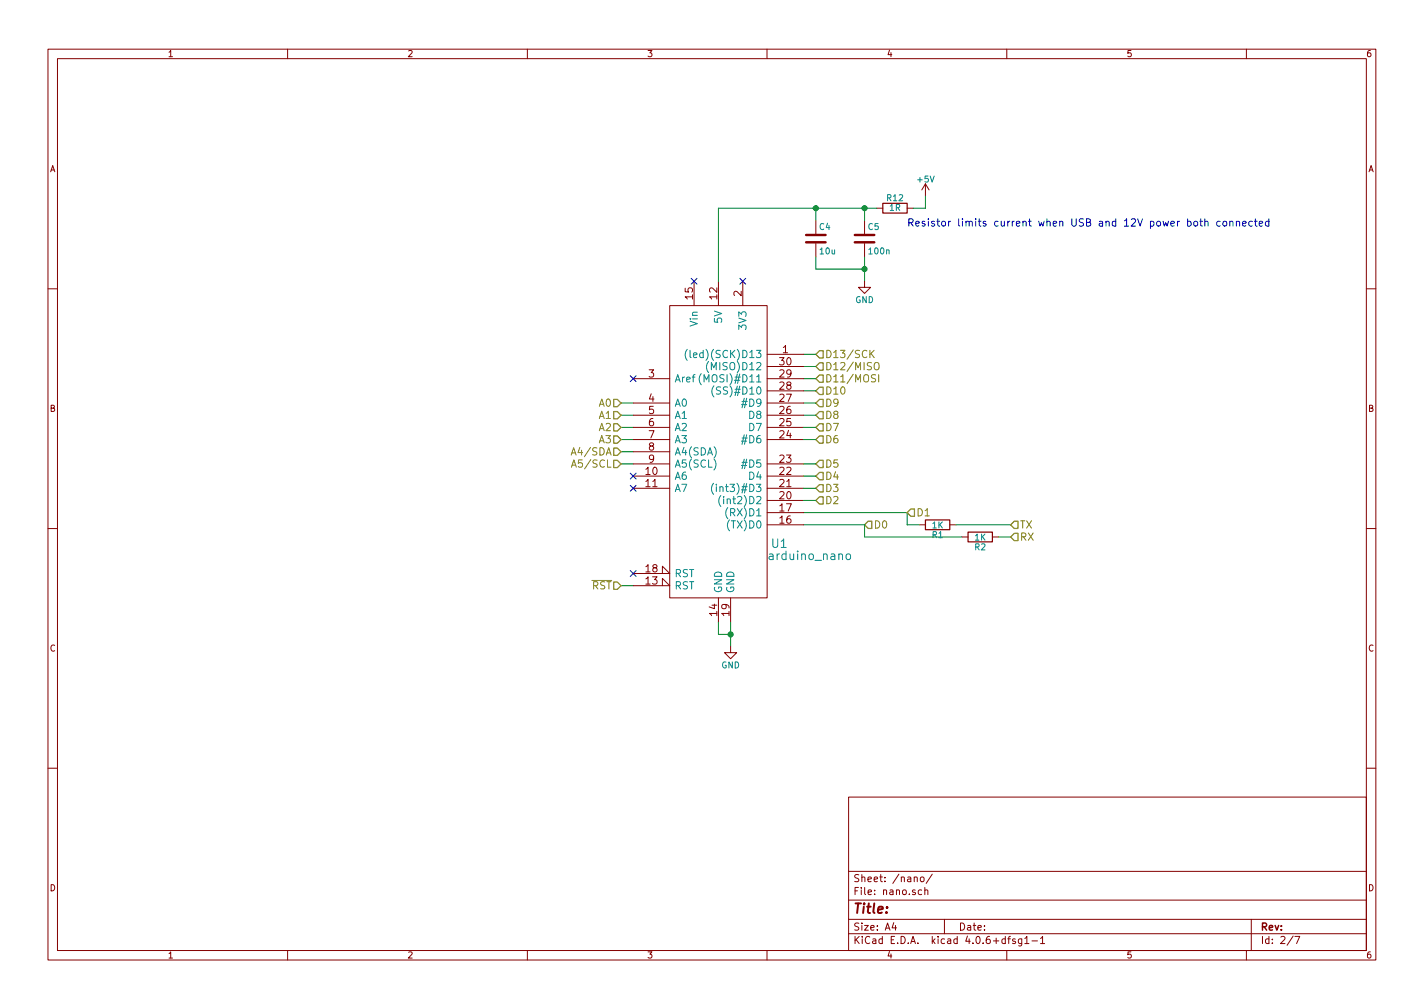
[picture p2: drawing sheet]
<svg xmlns="http://www.w3.org/2000/svg" width="297mm" height="210mm" viewBox="0 0 297 210" stroke-linecap="round" stroke-linejoin="round" font-family="sans-serif">
<g fill="none" stroke="#840000" stroke-width=".21">
<path d="M10 10.3h277v189.9h-277zM12 12.2h273v186.1h-273zM60 10.3v1.9M110 10.3v1.9M160 10.3v1.9M210 10.3v1.9M260 10.3v1.9M193 38.3l-.7 1.3M193 38.3v2.6M193 38.3l.8 1.3M144.8 58.7v5M149.9 58.7v5"/>
<path d="M154.9 58.7v5M170.2 46v2.8M170.2 50.8v2.8M180.3 58.7v1.2h1.3l-1.3 1.3-1.2-1.3h1.2M180.3 46v2.8M180.3 50.8v2.8M182.9 43.4h1.2M189.2 43.4h1.3M10 60.2h2M132.1 79h7.6M139.7 63.7h20.3v61h-20.3zM160 73.9h7.6"/>
<path d="M160 79h7.6M160 76.4h7.6M285 60.2h2M132.1 84.1h7.6M132.1 86.6h7.6M132.1 89.1h7.6M132.1 91.7h7.6M132.1 94.2h7.6M132.1 96.8h7.6M132.1 99.3h7.6M160 84.1h7.6M160 86.6h7.6"/>
<path d="M160 89.1h7.6M160 91.7h7.6M160 96.8h7.6M160 99.3h7.6M160 81.5h7.6M10 110.3h2M132.1 119.6h7.6l-1.5-1.5v1.5M132.1 101.8h7.6M160 109.5h7.6M160 104.4h7.6M160 101.8h7.6M160 106.9h7.6"/>
<path d="M191.8 109.5h1.2M198.1 109.5h1.3M200.7 112h1.2M207 112h1.3M285 110.3h2M132.1 122.2h7.6l-1.5-1.6v1.6M149.9 124.7v5.1M152.4 134.9v1.2h1.3l-1.3 1.3-1.3-1.3h1.3M152.4 124.7v5.1M10 160.2h2M177 166.3h108v32h-108zM285 160.2h2"/>
<path d="M60 198.3v1.9M110 198.3v1.9M160 198.3v1.9M177 194.8h108M177 191.8h108M177 187.8h108M177 181.8h108M186.4 192.5l-.3 1h.9M186.8 193v1M190.7 183.1l.2-.2 .4 .1v.9M192 183.1l.3-.2 .4 .2 .1 .5-.2 .2-.3 .1-.3-.1zM192.3 185.7l-.5-.1-.3 .3 .1 .6 .2 .1 .5-.1"/>
<path d="M192.9 185.7l.2-.1 .4 .1v.9M192.9 185.1v1.5M194.5 182.3l-1.3 2M197 191.8v3M210 198.3v1.9M210.2 195.8h.6M210.8 195.3l-.4 .2v1.3M211.8 195.9l-.4-.1-.2 .2 .1 .3 .5 .1v.3h-.6M213.1 195.8v1.4l-.2 .1h-.4M213.1 195.9l-.4-.1-.3 .3 .1 .6 .2 .1 .4-.1M213.8 195.8l.4-.5v1.5M213.8 196.8h.8"/>
<path d="M215.3 196.3h1.1M217 195.8l.5-.5v1.5M217 196.8h.9M260 198.3v1.9M261 191.8v6.5M269.7 195.2l-1.2 2M270.1 195.3h1l-.6 1.5"/>
</g>
<path d="M184.1 42.4h5.1v2h-5.1zM193 108.5h5.1v2h-5.1zM201.9 111h5.1v2h-5.1z" fill="none" stroke="#840000" stroke-width=".25"/>
<g fill="none" stroke="#008400" stroke-width=".21">
<path d="M170.2 43.4v2.6M170.2 53.6v2.5h10.1M180.3 43.4v2.6M180.3 53.6v5.1M182.9 43.4h-33v15.3M193 40.9v2.5h-2.5M167.6 79h2.6M167.6 76.4h2.6M167.6 73.9h2.6M129.5 86.6h2.6M129.5 84.1h2.6M129.5 89.1h2.6"/>
<path d="M129.5 91.7h2.6M129.5 94.2h2.6M129.5 96.8h2.6M167.6 86.6h2.6M167.6 84.1h2.6M167.6 81.5h2.6M167.6 89.1h2.6M167.6 91.7h2.6M167.6 96.8h2.6M167.6 99.3h2.6M167.6 109.5h12.7v2.5h20.4M167.6 106.9h21.6v2.6h2.6"/>
<path d="M167.6 101.8h2.6M167.6 104.4h2.6M199.4 109.5h11.4M208.3 112h2.5M129.5 122.2h2.6M149.9 129.8v2.5h2.5M152.4 129.8v5.1"/>
</g>
<g fill="none" stroke="#848400" stroke-width=".25">
<path d="M170.9 78.2h.8v1.6h-.8l-.7-.8zM170.9 75.7h.8v1.5h-.8l-.7-.8zM170.9 73.1h.8v1.6h-.8l-.7-.8zM128 83.3h.8l.7 .8-.7 .7h-.8zM128 85.8h.8l.7 .8-.7 .8h-.8zM128 88.4h.8l.7 .7-.7 .8h-.8zM128 90.9h.8l.7 .8-.7 .8h-.8zM128 93.5h.8l.7 .7-.7 .8h-.8zM128 96h.8l.7 .8-.7 .7h-.8zM170.9 98.5h.8v1.6h-.8l-.7-.8zM170.9 96h.8v1.5h-.8l-.7-.7zM170.9 90.9h.8v1.6h-.8l-.7-.8z"/>
<path d="M170.9 88.4h.8v1.5h-.8l-.7-.8zM170.9 85.8h.8v1.6h-.8l-.7-.8zM170.9 83.3h.8v1.5h-.8l-.7-.7zM170.9 80.8h.8v1.5h-.8l-.7-.8zM170.9 103.6h.8v1.6h-.8l-.7-.8zM170.9 101.1h.8v1.5h-.8l-.7-.8zM181.1 108.7h.8v1.5h-.8l-.8-.7zM190 106.2h.8v1.5h-.8l-.8-.8zM211.6 108.7h.7v1.5h-.7l-.8-.7zM211.6 111.2h.7v1.6h-.7l-.8-.8zM128 121.4h.8l.7 .8-.7 .7h-.8z"/>
</g>
<path d="M181.7 73.7l.6 .9M182.3 73.1l-.8 .8M182.6 75.7a.5 .5 0 0 1 .5 0 .5 .5 0 0 1 .3 .4l-.1 .8-.3 .2a.53 .53 0 0 1-.7-.5v-.5zM182.7 78.2h-.6l-.3 .3 .1 .3 .7 .3v.4l-.3 .2-.5-.1M183.3 78.2v1.5M119.2 97.5l.5-1.6 .5 1.6M119.3 97h.8M123.5 121.1h4.1" fill="none" stroke="#848400" stroke-width=".21"/>
<path d="M143.4 72.9a1.75 1.75 0 0 0 0 2.3M143.9 73.1v1.3l.3 .2M146.3 77.9a1.75 1.75 0 0 0 0 2.4M147.8 75.4a1.75 1.75 0 0 0 0 2.3M148.9 80.5a1.75 1.75 0 0 0 0 2.3M148.8 100.8a1.75 1.75 0 0 0 0 2.3M150.4 103.3a1.75 1.75 0 0 0 0 2.4M176.7 115.6l.4-.1 .3 .4v.5l-.3 .3-.4-.1-.2-.2v-.5z" fill="none" stroke="#008484" stroke-width=".21"/>
<g fill="#008400" stroke="#008400" stroke-width=".25">
<circle cx="152.4" cy="132.3" r=".51"/>
<circle cx="180.3" cy="43.4" r=".51"/>
<circle cx="180.3" cy="56.1" r=".51"/>
<circle cx="170.2" cy="43.4" r=".51"/>
</g>
<path d="M144.2 58.1l1.2 1.2M145.4 58.1l-1.2 1.2M154.3 58.1l1.2 1.2M155.5 58.1l-1.2 1.2M131.5 78.4l1.2 1.2M132.7 78.4l-1.2 1.2M131.5 98.7l1.2 1.2M132.7 98.7l-1.2 1.2M131.5 101.2l1.2 1.3M131.5 119l1.2 1.2M132.7 101.2l-1.2 1.3M132.7 119l-1.2 1.2" fill="none" stroke="#000084" stroke-width=".21"/>
<path d="M168.1 50.5h4.1M168.1 49h4.1M178.3 50.5h4.1M178.3 49h4.1" fill="none" stroke="#840000" stroke-width=".51"/>
<g fill="none" stroke="#0000c2" stroke-width=".21">
<path d="M250.3 46.1h.6M250.5 45.6v1.4l.4 .2M251.3 46.3l.1-.1a.36 .36 0 0 1 .6 .2v.8M251.3 45.6v1.6M254.5 46.2l-.4-.1-.3 .4 .1 .6h.6M255.2 46.2l.4-.1 .3 .4v.4l-.3 .3-.4-.1-.1-.2zM256.5 46.3l.1-.1a.36 .36 0 0 1 .6 .2v.8M256.5 46.1v1.1M257.9 46.3l.1-.1a.36 .36 0 0 1 .6 .2v.8M257.9 46.1v1.1M259.2 46.7l.7-.2v-.3l-.5-.1-.2 .3 .1 .7h.6M261.2 46.2l-.4-.1-.3 .4 .2 .6h.5"/>
<path d="M261.7 46.1h.6M261.9 45.6v1.4l.4 .2M262.7 46.7l.7-.2-.1-.3-.4-.1-.2 .3v.7h.6M264.7 46.2l-.4-.1-.3 .4 .1 .6h.6M264.7 45.6v1.6"/>
</g>
<text font-size="2.8" fill="#840000" x="178" y="190.5">Title:</text>
<g font-size="2.5" fill="#008484">
<text x="160.7" y="116.8">arduino_nano</text>
<text x="161" y="114.3">U1</text>
</g>
<text font-size="2.1" fill="#0000c2" x="189.2" y="47.2">Resistor limits current when USB and 12V power both connected</text>
<g font-size="2.1" fill="#840000">
<text x="144.5" y="62.4" transform="rotate(-90 144.5 62.4)">15</text>
<text x="149.6" y="62.4" transform="rotate(-90 149.6 62.4)">12</text>
<text x="154.7" y="61.8" transform="rotate(-90 154.7 61.8)">2</text>
<text x="162.7" y="76.2">30</text>
<text x="163.2" y="73.7">1</text>
<text x="135.3" y="78.7">3</text>
<text x="135.3" y="83.8">4</text>
<text x="162.7" y="83.8">27</text>
<text x="162.7" y="81.3">28</text>
<text x="162.7" y="78.7">29</text>
<text x="135.3" y="86.4">5</text>
<text x="135.3" y="88.9">6</text>
<text x="162.7" y="88.9">25</text>
<text x="162.7" y="86.4">26</text>
<text x="135.3" y="91.4">7</text>
<text x="135.3" y="94">8</text>
<text x="162.7" y="91.4">24</text>
<text x="134.7" y="99.1">10</text>
<text x="134.7" y="101.6">11</text>
<text x="135.3" y="96.5">9</text>
<text x="162.7" y="101.6">21</text>
<text x="162.7" y="99.1">22</text>
<text x="162.7" y="96.5">23</text>
<text x="162.7" y="104.1">20</text>
<text x="162.7" y="106.7">17</text>
<text x="162.7" y="109.2">16</text>
<text x="134.7" y="119.4">18</text>
<text x="134.7" y="121.9">13</text>
<text x="149.6" y="128.4" transform="rotate(-90 149.6 128.4)">14</text>
<text x="152.1" y="128.4" transform="rotate(-90 152.1 128.4)">19</text>
<text x="178" y="184">Sheet: /nano/</text>
<text x="178" y="186.7">File: nano.sch</text>
<text x="178" y="196.9">KiCad E.D.A. kicad 4.0.6+dfsg1-1</text>
<text x="178" y="194.1">Size: A4</text>
<text x="200" y="194.1">Date:</text>
<text x="263" y="194.1">Rev:</text>
<text x="263" y="196.9">Id: 2/7</text>
</g>
<g font-size="2.1" fill="#008484">
<text x="145.5" y="68.1" transform="rotate(-90 145.5 68.1)">Vin</text>
<text x="150.6" y="67.4" transform="rotate(-90 150.6 67.4)">5V</text>
<text x="155.7" y="68.5" transform="rotate(-90 155.7 68.5)">3V3</text>
<text x="144.7" y="74.7">(led)(SCK)D13</text>
<text x="148.3" y="77.2">(MISO)D12</text>
<text x="140.7" y="79.8">Aref</text>
<text x="147.1" y="79.8">(MOSI)#D11</text>
<text x="149.7" y="82.3">(SS)#D10</text>
<text x="140.7" y="84.8">A0</text>
<text x="140.7" y="87.4">A1</text>
<text x="140.7" y="89.9">A2</text>
<text x="155.1" y="84.8">#D9</text>
<text x="156.3" y="89.9">D7</text>
<text x="156.3" y="87.4">D8</text>
<text x="140.7" y="92.5">A3</text>
<text x="140.7" y="95">A4(SDA)</text>
<text x="155.1" y="92.5">#D6</text>
<text x="140.7" y="97.5">A5(SCL)</text>
<text x="140.7" y="100.1">A6</text>
<text x="155.1" y="97.5">#D5</text>
<text x="156.3" y="100.1">D4</text>
<text x="140.7" y="102.6">A7</text>
<text x="149.9" y="102.6">(int3)#D3</text>
<text x="151.1" y="105.2">(int2)D2</text>
<text x="151.9" y="107.7">(RX)D1</text>
<text x="152.2" y="110.2">(TX)D0</text>
<text x="140.7" y="122.9">RST</text>
<text x="140.7" y="120.4">RST</text>
<text x="150.6" y="123.7" transform="rotate(-90 150.6 123.7)">GND</text>
<text x="153.2" y="123.7" transform="rotate(-90 153.2 123.7)">GND</text>
</g>
<g font-size="2.1" fill="#848400">
<text x="172.1" y="77.2">D12/MISO</text>
<text x="172.1" y="74.7">D13/SCK</text>
<text x="172.1" y="82.3">D10</text>
<text x="172.1" y="79.8">D11/MOSI</text>
<text x="124.9" y="84.8">A0</text>
<text x="124.9" y="87.4">A1</text>
<text x="124.9" y="89.9">A2</text>
<text x="172.1" y="89.9">D7</text>
<text x="172.1" y="87.4">D8</text>
<text x="172.1" y="84.8">D9</text>
<text x="119.8" y="95">A4/SDA</text>
<text x="124.9" y="92.5">A3</text>
<text x="172.1" y="92.5">D6</text>
<text x="120.1" y="97.5">A5/SCL</text>
<text x="172.1" y="100.1">D4</text>
<text x="172.1" y="97.5">D5</text>
<text x="172.1" y="105.2">D2</text>
<text x="172.1" y="102.6">D3</text>
<text x="191.2" y="107.7">D1</text>
<text x="182.3" y="110.2">D0</text>
<text x="212.8" y="110.2">TX</text>
<text x="212.8" y="112.8">RX</text>
<text x="123.4" y="122.9">RST</text>
</g>
<g font-size="1.8" fill="#840000">
<text x="35" y="11.9">1</text>
<text x="85" y="11.9">2</text>
<text x="135" y="11.9">3</text>
<text x="185" y="11.9">4</text>
<text x="235" y="11.9">5</text>
<text x="285" y="11.9">6</text>
<text x="10.4" y="35.9">A</text>
<text x="285.4" y="35.9">A</text>
<text x="10.4" y="85.9">B</text>
<text x="285.4" y="85.9">B</text>
<text x="10.4" y="135.9">C</text>
<text x="285.4" y="135.9">C</text>
<text x="10.4" y="185.9">D</text>
<text x="285.4" y="185.9">D</text>
<text x="35" y="199.9">1</text>
<text x="85" y="199.9">2</text>
<text x="135" y="199.9">3</text>
<text x="185" y="199.9">4</text>
<text x="235" y="199.9">5</text>
<text x="285" y="199.9">6</text>
</g>
<g font-size="1.8" fill="#008484">
<text x="185.1" y="41.9">R12</text>
<text x="191.4" y="38">+5V</text>
<text x="170.9" y="47.9">C4</text>
<text x="181.1" y="47.9">C5</text>
<text x="185.6" y="44">1R</text>
<text x="171.1" y="53">10u</text>
<text x="181.4" y="53">100n</text>
<text x="178.4" y="63.2">GND</text>
<text x="194.5" y="112.2">R1</text>
<text x="194.5" y="110.2">1K</text>
<text x="203.4" y="112.7">1K</text>
<text x="203.4" y="114.8">R2</text>
<text x="150.4" y="139.4">GND</text>
</g>
</svg>
